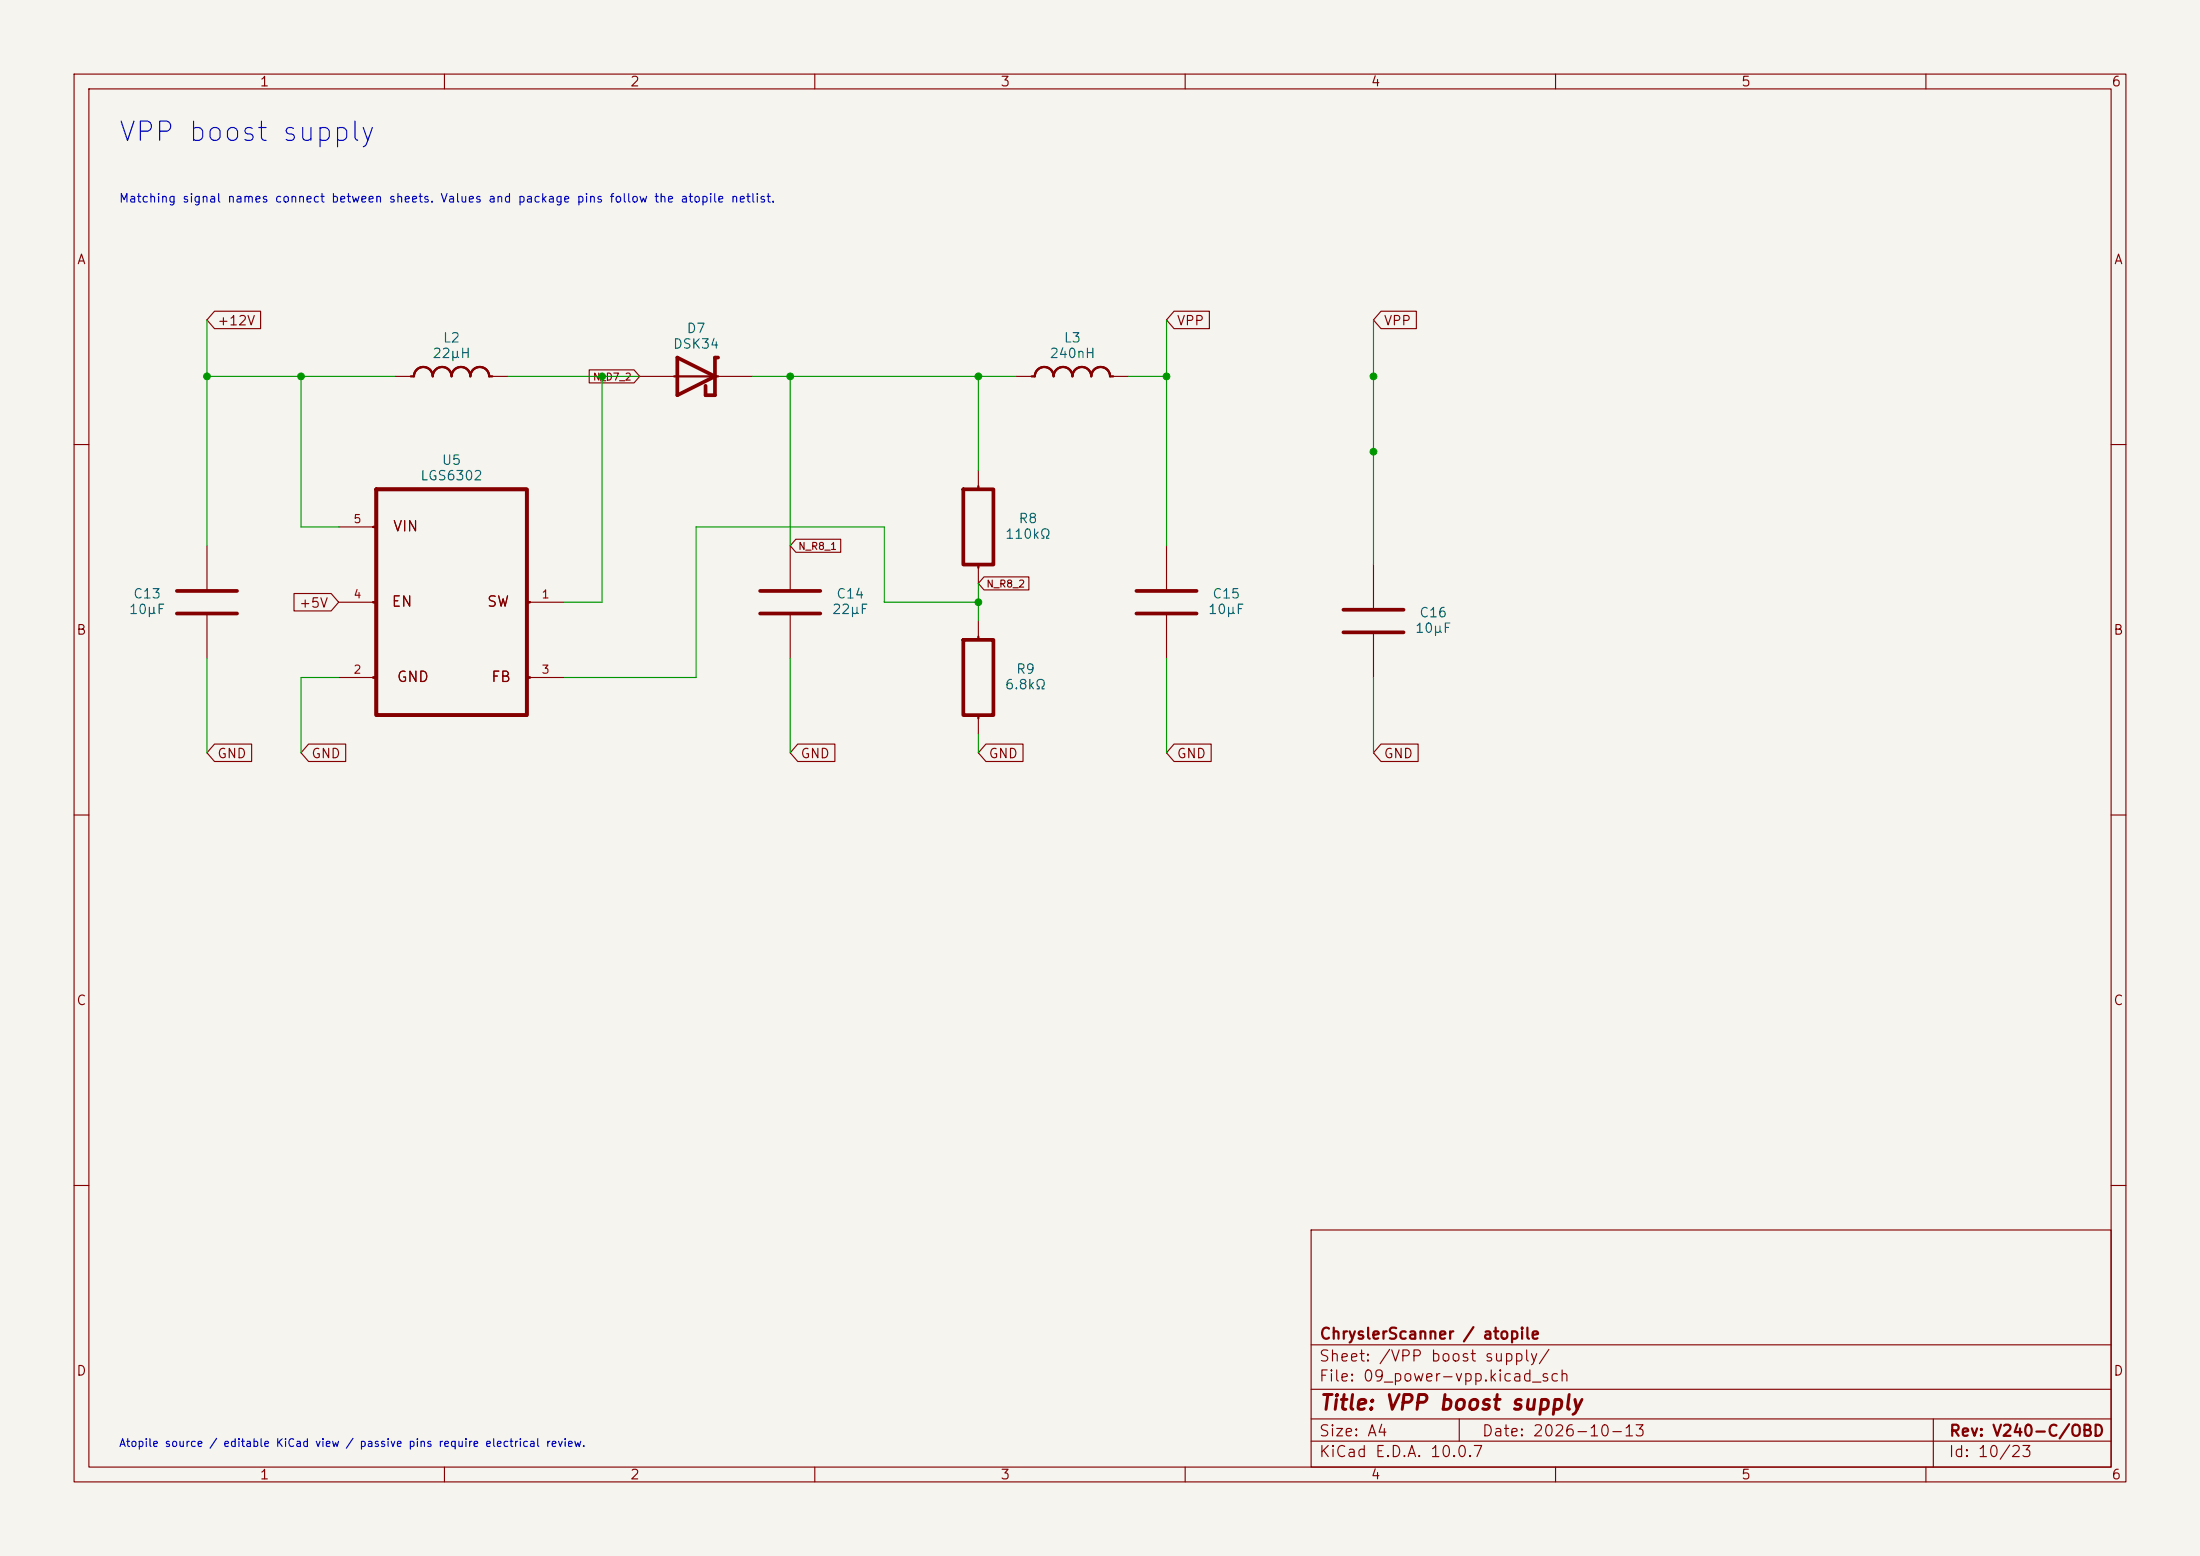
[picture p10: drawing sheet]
<svg xmlns="http://www.w3.org/2000/svg" width="297mm" height="210mm" viewBox="0 0 297 210" stroke-linecap="round" stroke-linejoin="round" font-family="sans-serif">
<path d="M0 0h297v210h-297z" fill="#f5f4ef" stroke="#f5f4ef" stroke-width=".14"/>
<g fill="none" stroke="#840000" stroke-width=".15">
<path d="M10 10h277v190h-277zM12 12h273v186h-273zM60 10v2M110 10v2M160 10v2M210 10v2M260 10v2M29 42h6.2v2.4h-6.2l-1.1-1.2zM53.3 50.8h2.6M66 50.8h2.6M79.5 49.9h6.1l.8 .9-.8 .9h-6.1zM86.4 50.8h5"/>
<path d="M96.5 50.8h5.1M137.2 50.8h2.5M149.9 50.8h2.5M158.5 42h4.8v2.4h-4.8l-1-1.2zM186.4 42h4.8v2.4h-4.8l-1-1.2zM10 60h2M27.9 73.7v6.1M45.7 71.1h5.1M106.7 73.7v6.1M107.4 72.8h6.1v1.7h-6.1l-.7-.8zM132.1 63.5v2.5M132.1 76.2v2.5"/>
<path d="M132.8 77.9h6.1v1.7h-6.1l-.7-.9zM157.5 73.7v6.1M185.4 76.2v6.1M285 60h2M27.9 82.8v6.1M39.7 80.1h5l1 1.2-1 1.2h-5zM45.7 81.3h5.1M45.7 91.4h5.1M71.1 81.3h5.1M71.1 91.4h5.1M106.7 82.8v6.1M132.1 83.8v2.6"/>
<path d="M132.1 96.5v2.6M157.5 82.8v6.1M185.4 85.3v6.1M10 110h2M29 100.4h5v2.4h-5l-1.1-1.2zM41.7 100.4h5v2.4h-5l-1.1-1.2zM107.7 100.4h5v2.4h-5l-1-1.2zM133.1 100.4h5v2.4h-5l-1-1.2zM158.5 100.4h5v2.4h-5l-1-1.2zM186.4 100.4h5v2.4h-5l-1-1.2zM285 110h2M10 160h2"/>
<path d="M177 166h108v32h-108zM285 160h2M60 198v2M110 198v2M160 198v2M177 194.5h108M177 191.5h108M177 187.5h108M177 181.5h108M197 191.5v3M210 198v2M260 198v2"/>
<path d="M261 191.5v6.5"/>
</g>
<g fill="none" stroke="#840000" stroke-width=".5">
<path d="M91.4 48.3l5.1 2.5-5.1 2.5zM96.9 48.3h-.4v5h-1.3v-1.2M23.9 79.8h8.1M50.8 66h20.3v30.5h-20.3zM102.6 79.8h8.1M130 66h4.1v10.2h-4.1zM153.4 79.8h8.1M23.9 82.8h8.1M102.6 82.8h8.1M130 86.4h4.1v10.1h-4.1zM153.4 82.8h8.1M181.4 82.3h8.1"/>
<path d="M181.4 85.3h8.1"/>
</g>
<g fill="none" stroke="#840000" stroke-width=".3">
<path d="M58.4 50.7a1.27 1.27 0 0 0-1.3-1.2 1.27 1.27 0 0 0-1.2 1.3h-.4M58.4 50.7v.1M61 50.7a1.27 1.27 0 0 0-1.3-1.2 1.27 1.27 0 0 0-1.3 1.2M61 50.7v.1M61 50.7a1.27 1.27 0 0 1 1.3-1.2 1.27 1.27 0 0 1 1.2 1.3 1.27 1.27 0 0 1 1.3-1.3 1.27 1.27 0 0 1 1.2 1.3h.5M91 50.8h5.9M144.8 50.7a1.27 1.27 0 0 0-1.3-1.2 1.27 1.27 0 0 0-1.3 1.3 1.27 1.27 0 0 0-1.2-1.3 1.27 1.27 0 0 0-1.3 1.3h-.4M144.8 50.7v.1M147.3 50.7a1.27 1.27 0 0 0-1.3-1.2 1.27 1.27 0 0 0-1.2 1.2M147.3 50.7v.1M147.3 50.7a1.27 1.27 0 0 1 1.3-1.2 1.27 1.27 0 0 1 1.3 1.3h.4M50.4 71.1h.4"/>
<path d="M132.1 65.6v.4M132.1 76.2v.4M50.4 81.3h.4M50.4 91.4h.4M71.1 81.3h.4M71.1 91.4h.4M132.1 85.9v.5M132.1 96.5v.4"/>
</g>
<g fill="none" stroke="#009600" stroke-width=".15">
<path d="M27.9 43.2v30.5M27.9 50.8h25.4M40.6 50.8v20.3h5.1M68.6 50.8h17.8M81.3 50.8v30.5h-5.1M101.6 50.8h35.6M106.7 50.8v22.9M132.1 50.8v12.7M152.4 50.8h5.1M157.5 43.2v30.5M185.4 43.2v33M132.1 78.7v5.1"/>
<path d="M27.9 88.9v12.7M45.7 91.4h-5.1v10.2M106.7 88.9v12.7M132.1 81.3h-12.7v-10.2h-25.4v20.3h-17.8M132.1 99.1v2.5M157.5 88.9v12.7M185.4 91.4v10.2"/>
</g>
<g fill="#009600" stroke="#009600" stroke-width=".14">
<circle cx="81.3" cy="50.8" r=".46"/>
<circle cx="27.9" cy="50.8" r=".46"/>
<circle cx="40.6" cy="50.8" r=".46"/>
<circle cx="132.1" cy="81.3" r=".46"/>
<circle cx="106.7" cy="50.8" r=".46"/>
<circle cx="132.1" cy="50.8" r=".46"/>
<circle cx="157.5" cy="50.8" r=".46"/>
<circle cx="185.4" cy="61" r=".46"/>
<circle cx="185.4" cy="50.8" r=".46"/>
</g>
<text font-size="2.6" fill="#0000c2" x="15.8" y="19.7">VPP boost supply</text>
<text font-size="2" fill="#840000" x="178" y="190.8">Title: VPP boost supply</text>
<g font-size="1.5" fill="#840000">
<text x="178" y="184.1">Sheet: /VPP boost supply/</text>
<text x="178" y="181.1">ChryslerScanner / atopile</text>
<text x="178" y="186.8">File: 09_power-vpp.kicad_sch</text>
<text x="178" y="197">KiCad E.D.A. 10.0.7</text>
<text x="178" y="194.2">Size: A4</text>
<text x="200" y="194.2">Date: 2026-10-13</text>
<text x="263" y="197">Id: 10/23</text>
<text x="263" y="194.2">Rev: V240-C/OBD</text>
</g>
<g font-size="1.4" fill="#840000">
<text x="53" y="72.1">VIN</text>
<text x="52.8" y="82.2">EN</text>
<text x="65.6" y="82.2">SW</text>
<text x="53.5" y="92.4">GND</text>
<text x="66.2" y="92.4">FB</text>
</g>
<g font-size="1.3" fill="#840000">
<text x="35" y="12">1</text>
<text x="85" y="12">2</text>
<text x="135" y="12">3</text>
<text x="185" y="12">4</text>
<text x="235" y="12">5</text>
<text x="285" y="12">6</text>
<text x="10.3" y="36">A</text>
<text x="285.3" y="36">A</text>
<text x="29.2" y="44.2">+12V</text>
<text x="158.8" y="44.2">VPP</text>
<text x="186.7" y="44.2">VPP</text>
<text x="40.3" y="82.3">+5V</text>
<text x="10.2" y="86">B</text>
<text x="285.2" y="86">B</text>
<text x="29.2" y="102.7">GND</text>
<text x="41.9" y="102.7">GND</text>
<text x="108" y="102.7">GND</text>
<text x="133.4" y="102.7">GND</text>
<text x="158.8" y="102.7">GND</text>
<text x="186.7" y="102.7">GND</text>
<text x="10.2" y="136">C</text>
<text x="285.2" y="136">C</text>
<text x="10.2" y="186">D</text>
<text x="285.2" y="186">D</text>
<text x="35" y="200">1</text>
<text x="85" y="200">2</text>
<text x="135" y="200">3</text>
<text x="185" y="200">4</text>
<text x="235" y="200">5</text>
<text x="285" y="200">6</text>
</g>
<g font-size="1.3" fill="#006464">
<text x="59.7" y="46.5">L2</text>
<text x="90.8" y="47.4">DSK34</text>
<text x="92.6" y="45.3">D7</text>
<text x="143.5" y="46.5">L3</text>
<text x="58.3" y="48.6">22µH</text>
<text x="141.6" y="48.6">240nH</text>
<text x="56.7" y="65.2">LGS6302</text>
<text x="59.6" y="63.1">U5</text>
<text x="137.4" y="70.9">R8</text>
<text x="135.6" y="73">110kΩ</text>
<text x="17.3" y="83.2">10μF</text>
<text x="17.9" y="81.1">C13</text>
<text x="112.2" y="83.2">22μF</text>
<text x="112.8" y="81.1">C14</text>
<text x="163" y="83.2">10μF</text>
<text x="163.6" y="81.1">C15</text>
<text x="191.5" y="83.6">C16</text>
<text x="190.9" y="85.7">10μF</text>
<text x="135.6" y="93.4">6.8kΩ</text>
<text x="137.1" y="91.3">R9</text>
</g>
<text font-size="1.2" fill="#0000c2" x="16" y="27.6">Matching signal names connect between sheets. Values and package pins follow the atopile netlist.</text>
<g font-size="1.1" fill="#a90000">
<text x="47.6" y="70.9">5</text>
<text x="47.6" y="81">4</text>
<text x="73" y="81">1</text>
<text x="47.6" y="91.2">2</text>
<text x="73" y="91.2">3</text>
</g>
<text font-size="1.1" fill="#0000c2" x="16" y="195.5">Atopile source / editable KiCad view / passive pins require electrical review.</text>
<g font-size="1" fill="#840000">
<text x="80" y="51.6">N_D7_2</text>
<text x="107.7" y="74.4">N_R8_1</text>
<text x="133.1" y="79.5">N_R8_2</text>
</g>
</svg>
